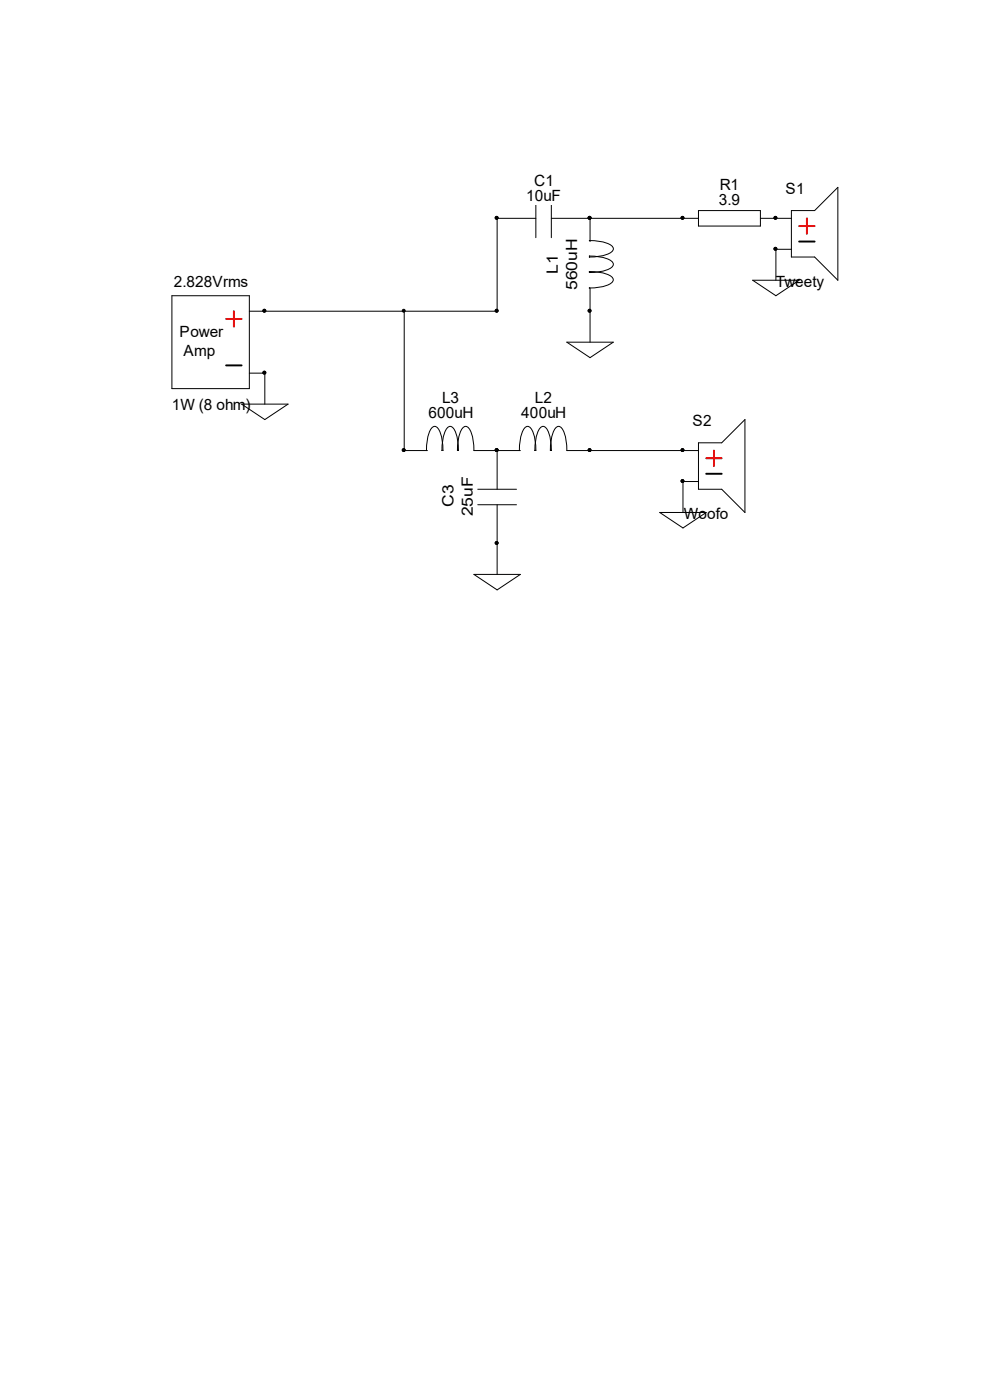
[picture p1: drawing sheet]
<svg xmlns="http://www.w3.org/2000/svg" width="210mm" height="297mm" viewBox="0 0 210 297" stroke-linecap="round" stroke-linejoin="round" font-family="sans-serif">
<path d="M105.5 46.3h8.2M113.7 42.2v8.2M117 46.3h8.2M117 42.2v8.2" fill="none" stroke="#000" stroke-width=".21"/>
<g fill="#fff">
<path d="M113.3 36.4h4.3v3.7h-4.3z"/>
<path d="M111.6 39.8h7.4v3.6h-7.4z"/>
</g>
<g fill="#000" stroke="#000" stroke-width=".21">
<circle cx="105.4" cy="46.2" r=".31"/>
<circle cx="125.1" cy="46.2" r=".31"/>
</g>
<path d="M125.1 57.6l1.9 .1a4.8 4.8 0 0 1 3 1.3 .99 .99 0 0 1-.8 1.3l-2.2 .7-2 .1M125.1 54.3l1.9 .2a4.8 4.8 0 0 1 3 1.2 .99 .99 0 0 1-.7 1.3l-2.3 .7-1.9 .1M125.1 51l1.9 .2a4.8 4.8 0 0 1 3 1.2 .99 .99 0 0 1-.7 1.4l-2.3 .6-1.9 .1M125.2 46.3v4.9M125.2 61.1v4.9" fill="none" stroke="#000" stroke-width=".21"/>
<g fill="#fff">
<path d="M115.3 53.9h3.8v4.2h-3.8z"/>
<path d="M119.4 50.6h3.8v11h-3.8z"/>
</g>
<g fill="#000" stroke="#000" stroke-width=".21">
<circle cx="125.1" cy="46.2" r=".31"/>
<circle cx="125.1" cy="65.9" r=".31"/>
</g>
<path d="M105.5 95.6h4.9M113.7 95.5l-.2-2a4.8 4.8 0 0 0-1.2-2.9 .99 .99 0 0 0-1.3 .7l-.7 2.2-.1 2.1M116.8 95.5l.1-2a4.8 4.8 0 0 1 1.2-2.9 .99 .99 0 0 1 1.4 .7l.6 2.2 .1 2.1h5M117 95.5l-.2-2a4.8 4.8 0 0 0-1.2-2.9 .99 .99 0 0 0-1.4 .7l-.6 2.2-.1 2" fill="none" stroke="#000" stroke-width=".21"/>
<g fill="#fff">
<path d="M113.5 82.5h3.7v3.6h-3.7z"/>
<path d="M110.6 85.7h9.5v3.7h-9.5z"/>
</g>
<g fill="#000" stroke="#000" stroke-width=".21">
<circle cx="105.4" cy="95.5" r=".31"/>
<circle cx="125.1" cy="95.5" r=".31"/>
</g>
<path d="M144.9 46.3h3.3M148.2 44.7h13.1v3.3h-13.1zM161.3 46.3h3.3" fill="none" stroke="#000" stroke-width=".21"/>
<g fill="#fff">
<path d="M152.7 37.3h4.1v3.7h-4.1z"/>
<path d="M152.5 40.6h4.5v3.6h-4.5z"/>
</g>
<g fill="#000" stroke="#000" stroke-width=".21">
<circle cx="144.8" cy="46.2" r=".31"/>
<circle cx="164.5" cy="46.2" r=".31"/>
</g>
<path d="M105.5 95.6v8.2M101.4 107.1h8.2M101.4 103.8h8.2M105.5 107.1v8.2" fill="none" stroke="#000" stroke-width=".21"/>
<g fill="#fff">
<path d="M93.1 102.7h3.8v4.8h-3.8z"/>
<path d="M97.2 101.1h3.8v8.5h-3.8z"/>
</g>
<g fill="#000" stroke="#000" stroke-width=".21">
<circle cx="105.4" cy="95.5" r=".31"/>
<circle cx="105.4" cy="115.2" r=".31"/>
</g>
<path d="M85.7 95.6h5M94 95.5l-.2-2a4.8 4.8 0 0 0-1.2-2.9 .99 .99 0 0 0-1.4 .7l-.6 2.2-.1 2.1M97 95.5l.2-2a4.8 4.8 0 0 1 1.2-2.9 .99 .99 0 0 1 1.4 .7l.6 2.2 .1 2.1h5M97.2 95.5l-.1-2a4.8 4.8 0 0 0-1.2-2.9 .99 .99 0 0 0-1.4 .7l-.6 2.2-.1 2" fill="none" stroke="#000" stroke-width=".21"/>
<g fill="#fff">
<path d="M93.8 82.5h3.7v3.6h-3.7z"/>
<path d="M90.9 85.7h9.5v3.7h-9.5z"/>
</g>
<g fill="#000" stroke="#000" stroke-width=".21">
<circle cx="105.4" cy="46.2" r=".31"/>
<circle cx="125.1" cy="46.2" r=".31"/>
<circle cx="144.8" cy="46.2" r=".31"/>
<circle cx="164.5" cy="46.2" r=".31"/>
<circle cx="164.5" cy="52.8" r=".31"/>
<circle cx="56.1" cy="65.9" r=".31"/>
<circle cx="56.1" cy="79.1" r=".31"/>
<circle cx="85.6" cy="65.9" r=".31"/>
<circle cx="105.4" cy="65.9" r=".31"/>
<circle cx="125.1" cy="65.9" r=".31"/>
<circle cx="85.6" cy="95.5" r=".31"/>
<circle cx="105.4" cy="95.5" r=".31"/>
<circle cx="125.1" cy="95.5" r=".31"/>
<circle cx="144.8" cy="95.5" r=".31"/>
<circle cx="105.4" cy="115.2" r=".31"/>
<circle cx="144.8" cy="102.1" r=".31"/>
</g>
<g fill="none" stroke="#000" stroke-width=".21">
<path d="M105.5 46.3v19.7h-52.6M125.2 46.3h19.7M159.7 59.5h9.8l-4.9 3.2zM164.6 46.3h3.3M167.9 44.7h4.9l4.9-5v19.8l-4.9-5h-4.9zM167.9 52.9h-3.3v6.6M36.5 62.7h16.4v19.7h-16.4zM52.9 79.2h3.3v6.5M85.7 66v29.6M120.2 72.6h9.9l-4.9 3.3zM125.2 66v6.6M51.3 85.7h9.8l-4.9 3.3z"/>
<path d="M125.2 95.6h23M148.2 93.9h4.9l4.9-4.9v19.7l-4.9-4.9h-4.9zM105.5 115.3v6.6M140 108.7h9.8l-4.9 3.3zM148.2 102.2h-3.3v6.5M100.5 121.9h9.9l-4.9 3.2z"/>
</g>
<path d="M169.5 48h3.3M171.2 46.3v3.3M48 67.7h3.3M49.6 66v3.3M149.8 97.2h3.3M151.5 95.6v3.3" fill="none" stroke="#f00" stroke-width=".41"/>
<path d="M169.5 51.2h3.3M48 77.5h3.3M149.8 100.5h3.3" fill="none" stroke="#000" stroke-width=".41"/>
<g font-size="3.3">
<text x="113.3" y="39.4">C1</text>
<text x="152.7" y="40.3">R1</text>
<text x="166.7" y="41.1">S1</text>
<text x="111.6" y="42.7">10uF</text>
<text x="152.5" y="43.5">3.9</text>
<text x="118.4" y="58" transform="rotate(-90 118.4 58)">L1</text>
<text x="36.9" y="60.8">2.828Vrms</text>
<text x="122.5" y="61.5" transform="rotate(-90 122.5 61.5)">560uH</text>
<text x="164.6" y="60.8">Tweety</text>
<text x="38.1" y="71.5">Power</text>
<text x="38.9" y="75.6">Amp</text>
<text x="36.4" y="87">1W (8 ohm)</text>
<text x="90.9" y="88.7">600uH</text>
<text x="93.8" y="85.4">L3</text>
<text x="110.6" y="88.7">400uH</text>
<text x="113.5" y="85.4">L2</text>
<text x="146.9" y="90.3">S2</text>
<text x="96.2" y="107.5" transform="rotate(-90 96.2 107.5)">C3</text>
<text x="100.3" y="109.6" transform="rotate(-90 100.3 109.6)">25uF</text>
<text x="145.1" y="110.1">Woofo</text>
</g>
</svg>
